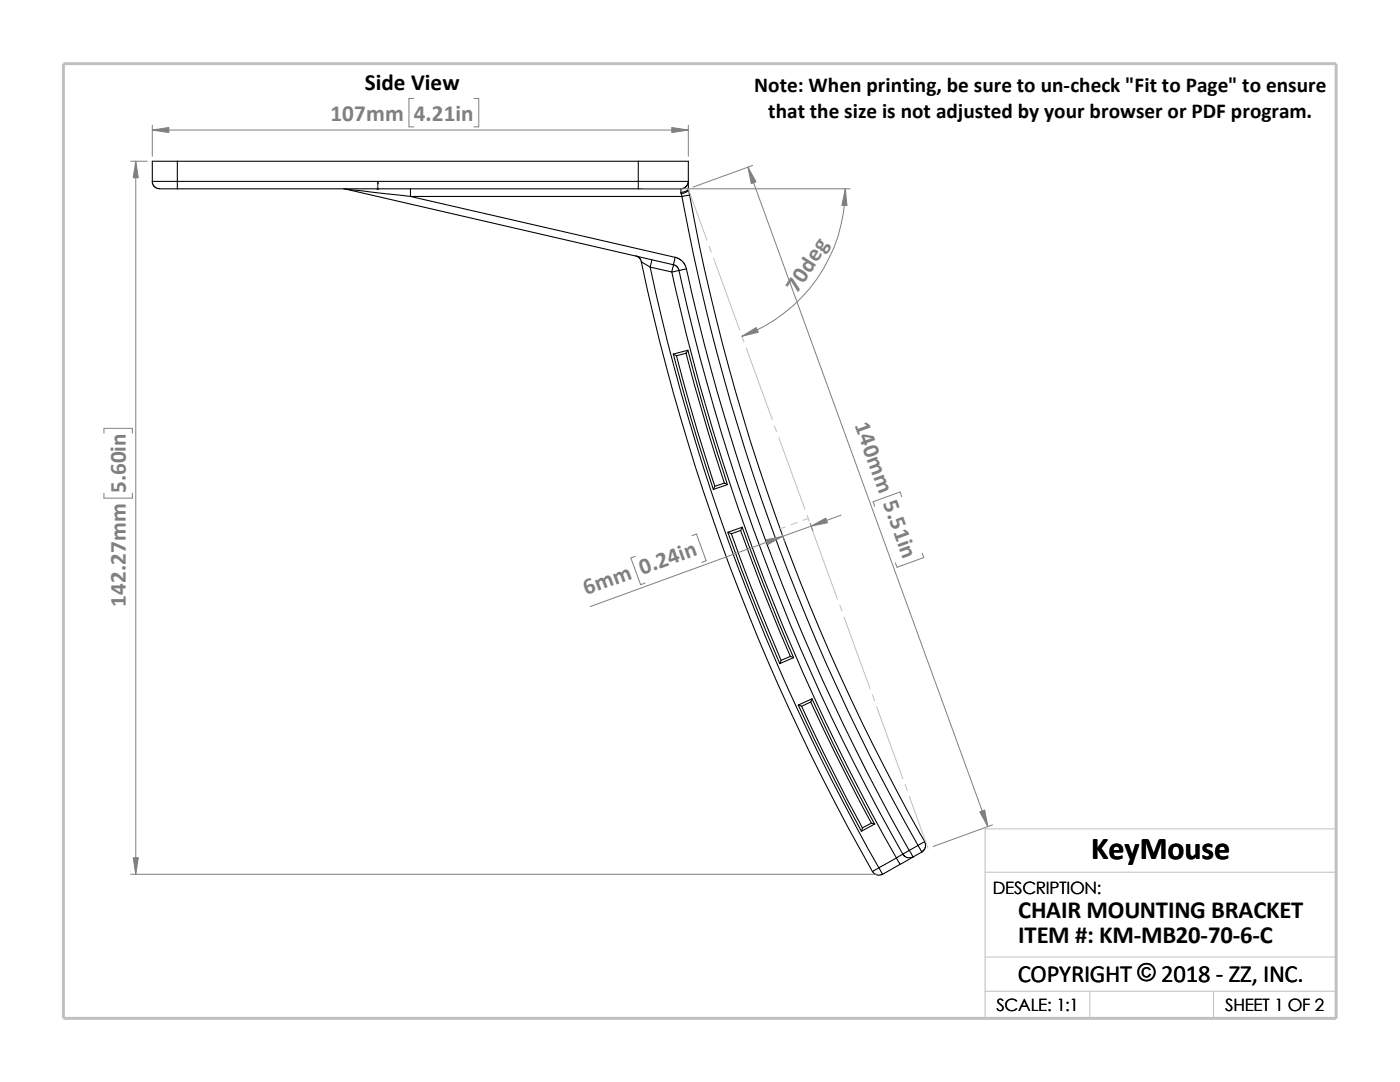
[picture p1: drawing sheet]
<svg xmlns="http://www.w3.org/2000/svg" width="279mm" height="216mm" viewBox="0 0 279 216" stroke-linecap="round" stroke-linejoin="round" font-family="sans-serif">
<g fill="none" stroke="#c0c0c0" stroke-width=".2">
<path d="M137.4 37.7l3.7 10.3M141.5 49.1l.4 1.2M142.4 51.5l5.2 14.3M148 67.1l.5 1.1M148.9 69.4l5.2 14.3M154.6 85l.4 1.1M155.4 87.3l5.3 14.3M156.7 105.2l-1 .3M159.1 104.3l-1.2 .4M161.1 102.8l.4 1.3M161.3 103.5l-1 .3M161.9 105.2l5.2 14.3"/>
<path d="M167.6 120.7l.4 1.2M168.4 123.1l5.3 14.4M174.1 138.6l.4 1.2M175 141.1l5.2 14.3M180.6 156.5l.5 1.2M181.5 158.9l3.7 10.3M196.6 174h70.1M196.6 191h70.1M196.6 197.8h70.1M217.5 197.8v5.4M242.2 197.8v5.4M26.8 203.2h239.9v-37.8h-70.1v37.8"/>
</g>
<path d="M12.7 12.7h254v190.5h-254z" fill="none" stroke="#c0c0c0" stroke-width=".59"/>
<g fill="none" stroke="#000" stroke-width=".21">
<path d="M30.4 36.2h5M30.4 36.2v.3l.3 .6 .8 .5 3.9 .1M35.4 36.2v1.5M35.4 32.2h-5v4M35.4 32.2h92M35.4 36.2h92M35.4 32.2v4M35.4 37.7h92M68.6 37.7h.3M68.9 37.7l65.5 15.1M68.9 37.7l13 1.5M81.9 39.2l52.8 12.2-.3 1.4"/>
<path d="M81.9 39.2h54.2M81.9 37.7v1.5M127.4 37.7h8.5v.7M127.4 32.2v4M127.4 36.2v1.5M127.4 36.2h10M127.4 32.2h10v4M135.9 38.4v.3M135.9 38.7l.2 .5M136.1 39.2a412.5 412.5 0 0 0 47.1 129.5M137.4 37.5v.3M137.4 36.2l-.2 .7-.4 .4-.6 .3h-.3"/>
<path d="M137.4 37.5a1.3 1.3 0 0 1-1.5 .9M137.4 36.2v1.3M137.4 37.8l.2 1.1M137.4 37.8a1.59 1.59 0 0 1-1.5 .9M137.6 38.9l-1.5 .3M137.6 38.9a408.8 408.8 0 0 0 46.9 129M126.9 51.1l.8 .4 .4 .8 1.7 1M128 52.2a418.1 418.1 0 0 0 46.2 121.7l1.2-.8M129.8 53.3a419.7 419.7 0 0 0 45.6 119.8M129.8 53.3l4.3 1M130.1 51.8l-.3 1.5M134.1 54.2a416.2 416.2 0 0 0 44.8 117"/>
<path d="M134.4 52.8l.6 .3 .4 .6a415.8 415.8 0 0 0 44.8 116.7M134.4 52.8l-.3 1.5M134.7 51.4h.4l.9 .5 .7 .8 .3 .9M137 53.6l-2.9 .7M137 53.6a415.8 415.8 0 0 0 44.4 116.1M134.4 70.6l.6 2.3a362.2 362.2 0 0 0 7.4 24.8M135 71l4.1 14.9 3.6 11.1M136.9 70.4l1.7 6.3 2.8 9.9 3.2 9.8M137.3 69.9l-.4 .6-1.9 .5M137.3 69.9l1.3 4.9a397.9 397.9 0 0 0 6.6 21.9M137.3 69.9l-2.9 .8 .6 .3M144.6 96.4l.6 .3-2.8 1"/>
<path d="M144.6 96.4l-1.9 .6-.3 .7M145.2 106.2l4.5 11.9 5.9 14.3M146 106.5l3.5 9.7 6.4 15.5M147.8 105.8l4 10.9 5.9 14.3M148.1 105.2l-.3 .6-1.8 .7M148.1 105.2l5.4 14.4 4.9 11.6M148.1 105.2l-2.8 1 .7 .3M157.7 131l.7 .2-2.8 1.2M157.7 131l-1.8 .7-.3 .7M162.1 139.4a392.2 392.2 0 0 0 12.4 25M162.1 139.4l-.3 .7-1.8 .8M162.1 139.4l-2.8 1.3 .7 .2"/>
<path d="M159.3 140.7l5.5 11.4 7.1 13.8M160 140.9l4.4 9.3 7.7 15M161.8 140l5 10.5 7.1 13.8M173.9 164.3l.7 .1-2.7 1.5M173.9 164.3l-1.8 .9-.2 .7M174.1 173.9l.4 .5 .5 .2h.6l.5-.1M175.4 173.1l.7 1.4M178.9 171.2l-3.5 1.9M178.9 171.2l.7 1.3M179.6 172.5l-3.5 2M180.2 170.4l-1.3 .8M180.2 170.4l.4 .5 .4 .2 .8 .1 .4-.2"/>
<path d="M181.5 169.7l.7 1.3M181.5 169.7l-1.3 .7M182.2 171l-2.6 1.5M183.2 168.7l-1.7 1M183.2 168.7l1.4-.7 .1 1.2-.7 .8M183.2 168.7l.8 1.3M184 170l-1.8 1"/>
</g>
<path d="M75.4 36.3l.1 .4h-.2z" fill="#00f" stroke="#00f" stroke-width=".2"/>
<path d="M75.3 37.7h.3M75.3 37.5l.3 .3M75.4 37.7h.1M75.4 36.3v1.5M75.5 37.5l-.3 .3" fill="none" stroke="#00f" stroke-width=".2"/>
<g fill="none" stroke="#808080" stroke-width=".2">
<path d="M82.6 19.6h-1v5.7h1M94.6 19.6h.9v5.7h-.9M26.1 32.2h3.3M27.1 32.2v142.3M30.4 26h107M30.4 25v6.2M128.4 37.7h41.3M137.4 25v6.2M149.3 33.4l47.8 131.5M150.2 33l-11.9 4.3M168.7 37.7a31.2 31.2 0 0 1-20.6 29.4M20.7 86.4v-.9h5.7v.9"/>
<path d="M20.7 98.4v1h5.7v-1M180 99.1l-.4-.9-5.4 1.9 .4 .9M126.8 111l-.9 .3 1.9 5.4 .9-.4M138.1 106.9l.9-.3 1.9 5.3-.9 .3M156 106.5l.6 1.4M161.7 104.4l.5 1.5M167.9 102.8l-50.1 18.2M184 110.4l.4 .9-5.4 1.9-.3-.9M26.1 174.5h149.1M198.1 164.6l-11.9 4.3"/>
</g>
<g fill="#808080" stroke="#808080" stroke-width=".2">
<path d="M149.3 33.4l1.6 2.9-1 .4z"/>
<path d="M195.5 162l1-.4 .6 3.3z"/>
<path d="M161.9 105l2.9-1.6 .3 .9z"/>
<path d="M153 107.7l3.2-.7-2.9 1.6z"/>
<path d="M148.1 67.1l2.8-1.7 .4 .9z"/>
<path d="M168.7 37.7l.3 3.3h-1z"/>
<path d="M30.4 26l3.3-.6v1.1z"/>
<path d="M134.1 25.4l3.3 .6-3.3 .5z"/>
<path d="M27.1 32.2l.5 3.3h-1z"/>
<path d="M26.6 171.2h1l-.5 3.3z"/>
</g>
<text font-size="6.4" x="217.8" y="171.4">KeyMouse</text>
<g font-size="4.9">
<text x="203.2" y="183.2">CHAIR MOUNTING BRACKET</text>
<text x="203.2" y="188.1">ITEM #: KM-MB20-70-6-C</text>
<text x="203.1" y="195.9">COPYRIGHT © 2018 - ZZ, INC.</text>
<text x="227" y="195.8">©</text>
</g>
<text font-size="4.6" x="72.8" y="18">Side View</text>
<g font-size="4.6" fill="#808080">
<text x="66" y="24.1">107mm</text>
<text x="82.6" y="24.1">4.21in</text>
<text x="159.1" y="58.6" transform="rotate(-57 159.1 58.6)">70deg</text>
<text x="170.5" y="84.8" transform="rotate(70 170.5 84.8)">140m</text>
<text x="25.1" y="98.4" transform="rotate(-90 25.1 98.4)">5.60in</text>
<text x="176.2" y="100.5" transform="rotate(70 176.2 100.5)">5.51in</text>
<text x="117" y="118.8" transform="rotate(-20 117 118.8)">6mm 0.24in</text>
<text x="25.1" y="121" transform="rotate(-90 25.1 121)">142.27mm</text>
</g>
<g font-size="4.2">
<text x="150.5" y="18.4">Note: When printing, be sure to un-check &quot;Fit to Page&quot; to ensure</text>
<text x="153.3" y="23.6">that the size is not adjusted by your browser or PDF program.</text>
</g>
<g font-size="3.4">
<text x="198.2" y="178.5">DESCRIPTION:</text>
<text x="198.8" y="201.7">SCALE: 1:1</text>
<text x="244.5" y="201.7">SHEET 1 OF 2</text>
</g>
</svg>
